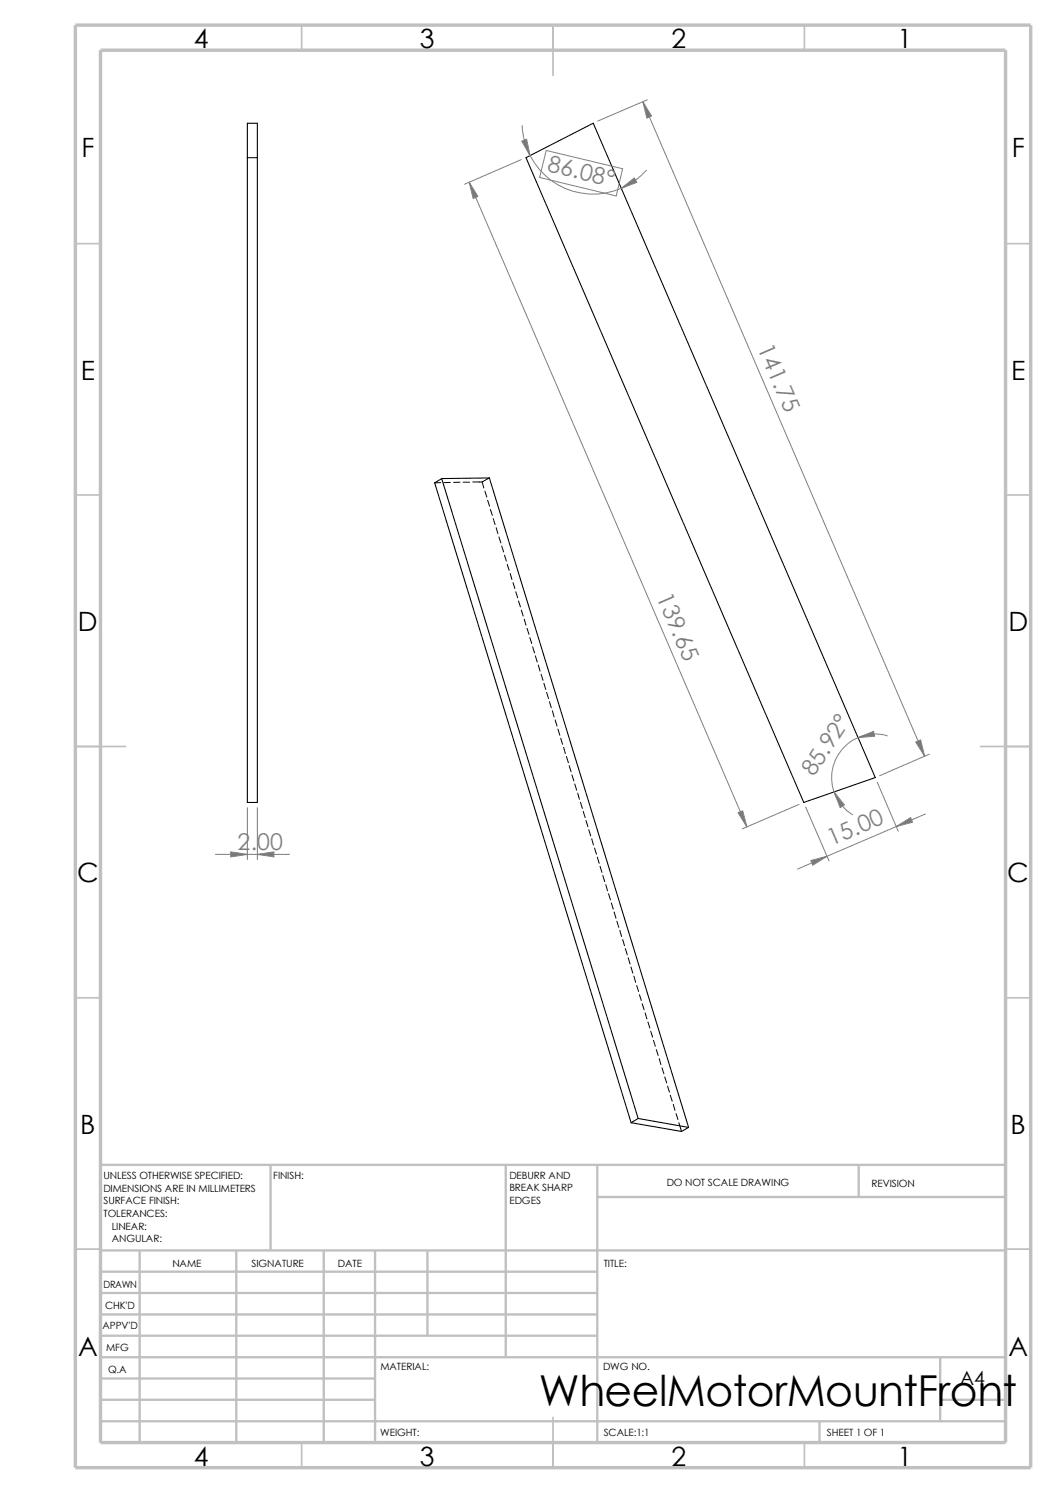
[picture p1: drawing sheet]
<svg xmlns="http://www.w3.org/2000/svg" width="210mm" height="297mm" viewBox="0 0 210 297" stroke-linecap="round" stroke-linejoin="round" font-family="sans-serif">
<g fill="none" stroke="#c0c0c0" stroke-width=".34">
<path d="M60 5v5M110 5v10M160 5v5M15 48.5h5M200 48.5h5M15 98.5h5M200 98.5h5M15 148.5h10M195 148.5h10M15 198.5h5M200 198.5h5M15 248.5h5"/>
<path d="M200 248.5h5M60 287v5M110 282v10M160 287v5"/>
</g>
<g fill="none" stroke="#c0c0c0" stroke-width=".47">
<path d="M53.8 231.7v17.1M100.6 231.7v38.3M118.8 231.7v55.3M118.8 238.1h81.2M170.8 231.7v6.4M200 231.7h-180v55.3M20 248.8h180M20 253h98.8M20 257.2h98.8M27.8 248.8v38.2M47 248.8v38.2M64.4 248.8v38.2"/>
<path d="M74.6 248.8v38.2M85 248.8v16.9M20 261.5h98.8M20 265.7h98.8M20 270h180M20 274.2h54.6M20 278.5h54.6M187 278.5h13M187 270v12.7M20 282.7h180M163 282.7v4.3"/>
</g>
<path d="M15 5h190v287h-190zM20 10h180v277h-180z" fill="none" stroke="#c0c0c0" stroke-width=".68" stroke-linecap="butt"/>
<path d="M49.2 24.5h2v135.1h-2zM49.2 31.4h2M104.6 31.4l13.4-6.9 56.1 130.2-14.2 4.9zM87.8 95.2l-1.4 .9 39.1 127.3M87.8 95.2l39.1 127.3M87.8 95.2l9.5-.1 39.6 129.2M125.5 223.4l10.1 1.7 1.3-.8M126.9 222.5l-1.4 .9M126.9 222.5l10 1.8" fill="none" stroke="#000" stroke-width=".21"/>
<g fill="none" stroke="#000" stroke-width=".2">
<path d="M87.7 96l-1.3 .1M89.6 96h-1.3M91.5 95.9l-1.3 .1M92.1 95.9h1.3M94 95.9h1.8M96.4 97.7l.4 1.2M97 99.5l.4 1.2M97.3 95.1l-1.4 .8 .3 1.2M97.5 101.3l.4 1.2M98.1 103.2l.4 1.2M98.7 105l.3 1.2M99.2 106.8l.4 1.2"/>
<path d="M99.8 108.6l.4 1.2M100.3 110.4l.4 1.2M100.9 112.3l.4 1.2M101.5 114.1l.3 1.2M102 115.9l.4 1.2M102.6 117.7l.4 1.2M103.1 119.5l.4 1.2M103.7 121.4l.4 1.2M104.3 123.2l.3 1.2M104.8 125l.4 1.2M105.4 126.8l.3 1.2M105.9 128.7l.4 1.2"/>
<path d="M106.5 130.5l.3 1.2M107.1 132.3l.3 1.2M107.6 134.1l.4 1.2M108.2 135.9l.3 1.3M108.7 137.8l.4 1.2M109.3 139.6l.3 1.2M109.9 141.4l.3 1.2M110.4 143.2l.4 1.2M111 145l.3 1.3M111.5 146.9l.4 1.2M112.1 148.7l.3 1.2M112.6 150.5l.4 1.2"/>
<path d="M113.2 152.3l.4 1.2M113.7 154.1l.4 1.3M114.3 156l.4 1.2M114.9 157.8l.3 1.2M115.4 159.6l.4 1.2M116 161.4l.4 1.2M116.5 163.2l.4 1.3M117.1 165.1l.4 1.2M117.7 166.9l.3 1.2M118.2 168.7l.4 1.2M118.8 170.5l.4 1.2M119.3 172.3l.4 1.3"/>
<path d="M119.9 174.2l.4 1.2M120.5 176l.3 1.2M121 177.8l.4 1.2M121.6 179.6l.4 1.2M122.1 181.4l.4 1.3M122.7 183.3l.4 1.2M123.3 185.1l.3 1.2M123.8 186.9l.4 1.2M124.4 188.7l.4 1.2M124.9 190.5l.4 1.3M125.5 192.4l.4 1.2M126.1 194.2l.3 1.2"/>
<path d="M126.6 196l.4 1.2M127.2 197.9l.4 1.2M127.7 199.7l.4 1.2M128.3 201.5l.4 1.2M128.9 203.3l.3 1.2M129.4 205.1l.4 1.2M130 207l.3 1.2M130.5 208.8l.4 1.2M131.1 210.6l.3 1.2M131.7 212.4l.3 1.2M132.2 214.2l.4 1.2M132.8 216.1l.3 1.2"/>
<path d="M133.3 217.9l.4 1.2M133.9 219.7l.3 1.2M134.5 221.5l.3 1.2M135 223.4l.5 1.7"/>
</g>
<g fill="none" stroke="#808080" stroke-width=".2">
<path d="M128.7 19.9l-9.8 4.2M93.3 36.2l55.2 128.3M103.7 31.7l-11.3 5M103.8 25a14.1 14.1 0 0 0 9.4 12.8 14.1 14.1 0 0 0 15.4-3.9M108.6 29.9l15.2 3.7-1.2 5.4-15.3-3.7zM127.8 20.2l56.1 130.3M174.5 155.6l4.1 9.8M176.5 146.4a8.6 8.6 0 0 0-10.4 4.8 8.6 8.6 0 0 0 3.5 10.9M184.8 150l-9.8 4.3M42.8 170h14.8M49.2 160.7v10.3M51.2 160.7v10.3"/>
<path d="M158.9 160l-11.3 4.9M160.2 160.6l4.7 10.7M184.1 161.9l-25.5 11"/>
</g>
<g fill="#808080" stroke="#808080" stroke-width=".2">
<path d="M45.9 169.5l3.3 .5-3.3 .5z"/>
<path d="M51.2 170l3.3-.5v1z"/>
<path d="M127.8 20.2l1.8 2.9-.9 .4z"/>
<path d="M182.1 147.6l1-.4 .8 3.3z"/>
<path d="M146.8 161.7l.9-.4 .8 3.2z"/>
<path d="M93.3 36.2l1.7 2.9-.9 .4z"/>
<path d="M170.6 146.7l3.1-1.2 .2 1z"/>
<path d="M165.9 157.5l2 2.6-.8 .6z"/>
<path d="M178.3 164.4l2.8-1.8 .4 1z"/>
<path d="M161.2 171.2l3.3-.9-2.9 1.8z"/>
<path d="M103.8 28.1l.9-.4 .7 3.2z"/>
<path d="M123.6 37.5l2.6-2.1 .5 .9z"/>
</g>
<text font-size="8.5" x="107.2" y="279.7">WheelMotorMountFront</text>
<g font-size="5.3">
<text x="38.5" y="9.6">4</text>
<text x="83.5" y="9.6">3</text>
<text x="133.5" y="9.6">2</text>
<text x="178.5" y="9.6">1</text>
<text x="16.2" y="31.3">F</text>
<text x="201.2" y="31.3">F</text>
<text x="16" y="75.6">E</text>
<text x="201.1" y="75.6">E</text>
<text x="15.5" y="125.6">D</text>
<text x="200.6" y="125.6">D</text>
<text x="15.3" y="175.6">C</text>
<text x="200.3" y="175.6">C</text>
<text x="16" y="225.6">B</text>
<text x="201" y="225.6">B</text>
<text x="15.5" y="269.8">A</text>
<text x="200.5" y="269.8">A</text>
<text x="38.5" y="291.6">4</text>
<text x="83.5" y="291.6">3</text>
<text x="133.5" y="291.6">2</text>
<text x="178.5" y="291.6">1</text>
</g>
<g font-size="4.6" fill="#808080">
<text x="108.7" y="34.1" transform="rotate(14 108.7 34.1)">86.08°</text>
<text x="150.6" y="69.2" transform="rotate(67 150.6 69.2)">141.75</text>
<text x="130.5" y="118.7" transform="rotate(67 130.5 118.7)">139.65</text>
<text x="161.9" y="154.7" transform="rotate(-57 161.9 154.7)">85.92°</text>
<text x="47.3" y="169">2.00</text>
<text x="165.4" y="168.3" transform="rotate(-23 165.4 168.3)">15.00</text>
</g>
<text font-size="3.9" x="190.9" y="275.5">A4</text>
<g font-size="2">
<text x="20.6" y="234.6">UNLESS OTHERWISE SPECIFIED:</text>
<text x="20.6" y="237.1">DIMENSIONS ARE IN MILLIMETERS</text>
<text x="20.6" y="239.6">SURFACE FINISH:</text>
<text x="54.4" y="234.6">FINISH:</text>
<text x="101.3" y="239.5">EDGES</text>
<text x="101.3" y="234.5">DEBURR AND</text>
<text x="101.3" y="237">BREAK SHARP</text>
<text x="132.6" y="236">DO NOT SCALE DRAWING</text>
<text x="173.3" y="236.2">REVISION</text>
<text x="20.6" y="242.1">TOLERANCES:</text>
<text x="22.2" y="244.6">LINEAR:</text>
<text x="22.2" y="247.1">ANGULAR:</text>
<text x="50" y="252">SIGNATURE</text>
<text x="67.2" y="252">DATE</text>
<text x="120.1" y="252">TITLE:</text>
<text x="20.6" y="256.2">DRAWN</text>
<text x="34.3" y="252.1">NAME</text>
<text x="20.9" y="260.4">CHK'D</text>
<text x="20.4" y="264.5">APPV'D</text>
<text x="21.1" y="268.8">MFG</text>
<text x="21.5" y="273.1">Q.A</text>
<text x="75.6" y="272.5">MATERIAL:</text>
<text x="119.9" y="272.5">DWG NO.</text>
<text x="75.6" y="285.6">WEIGHT:</text>
<text x="120.1" y="285.6">SCALE:1:1</text>
<text x="164.5" y="285.6">SHEET 1 OF 1</text>
</g>
</svg>
